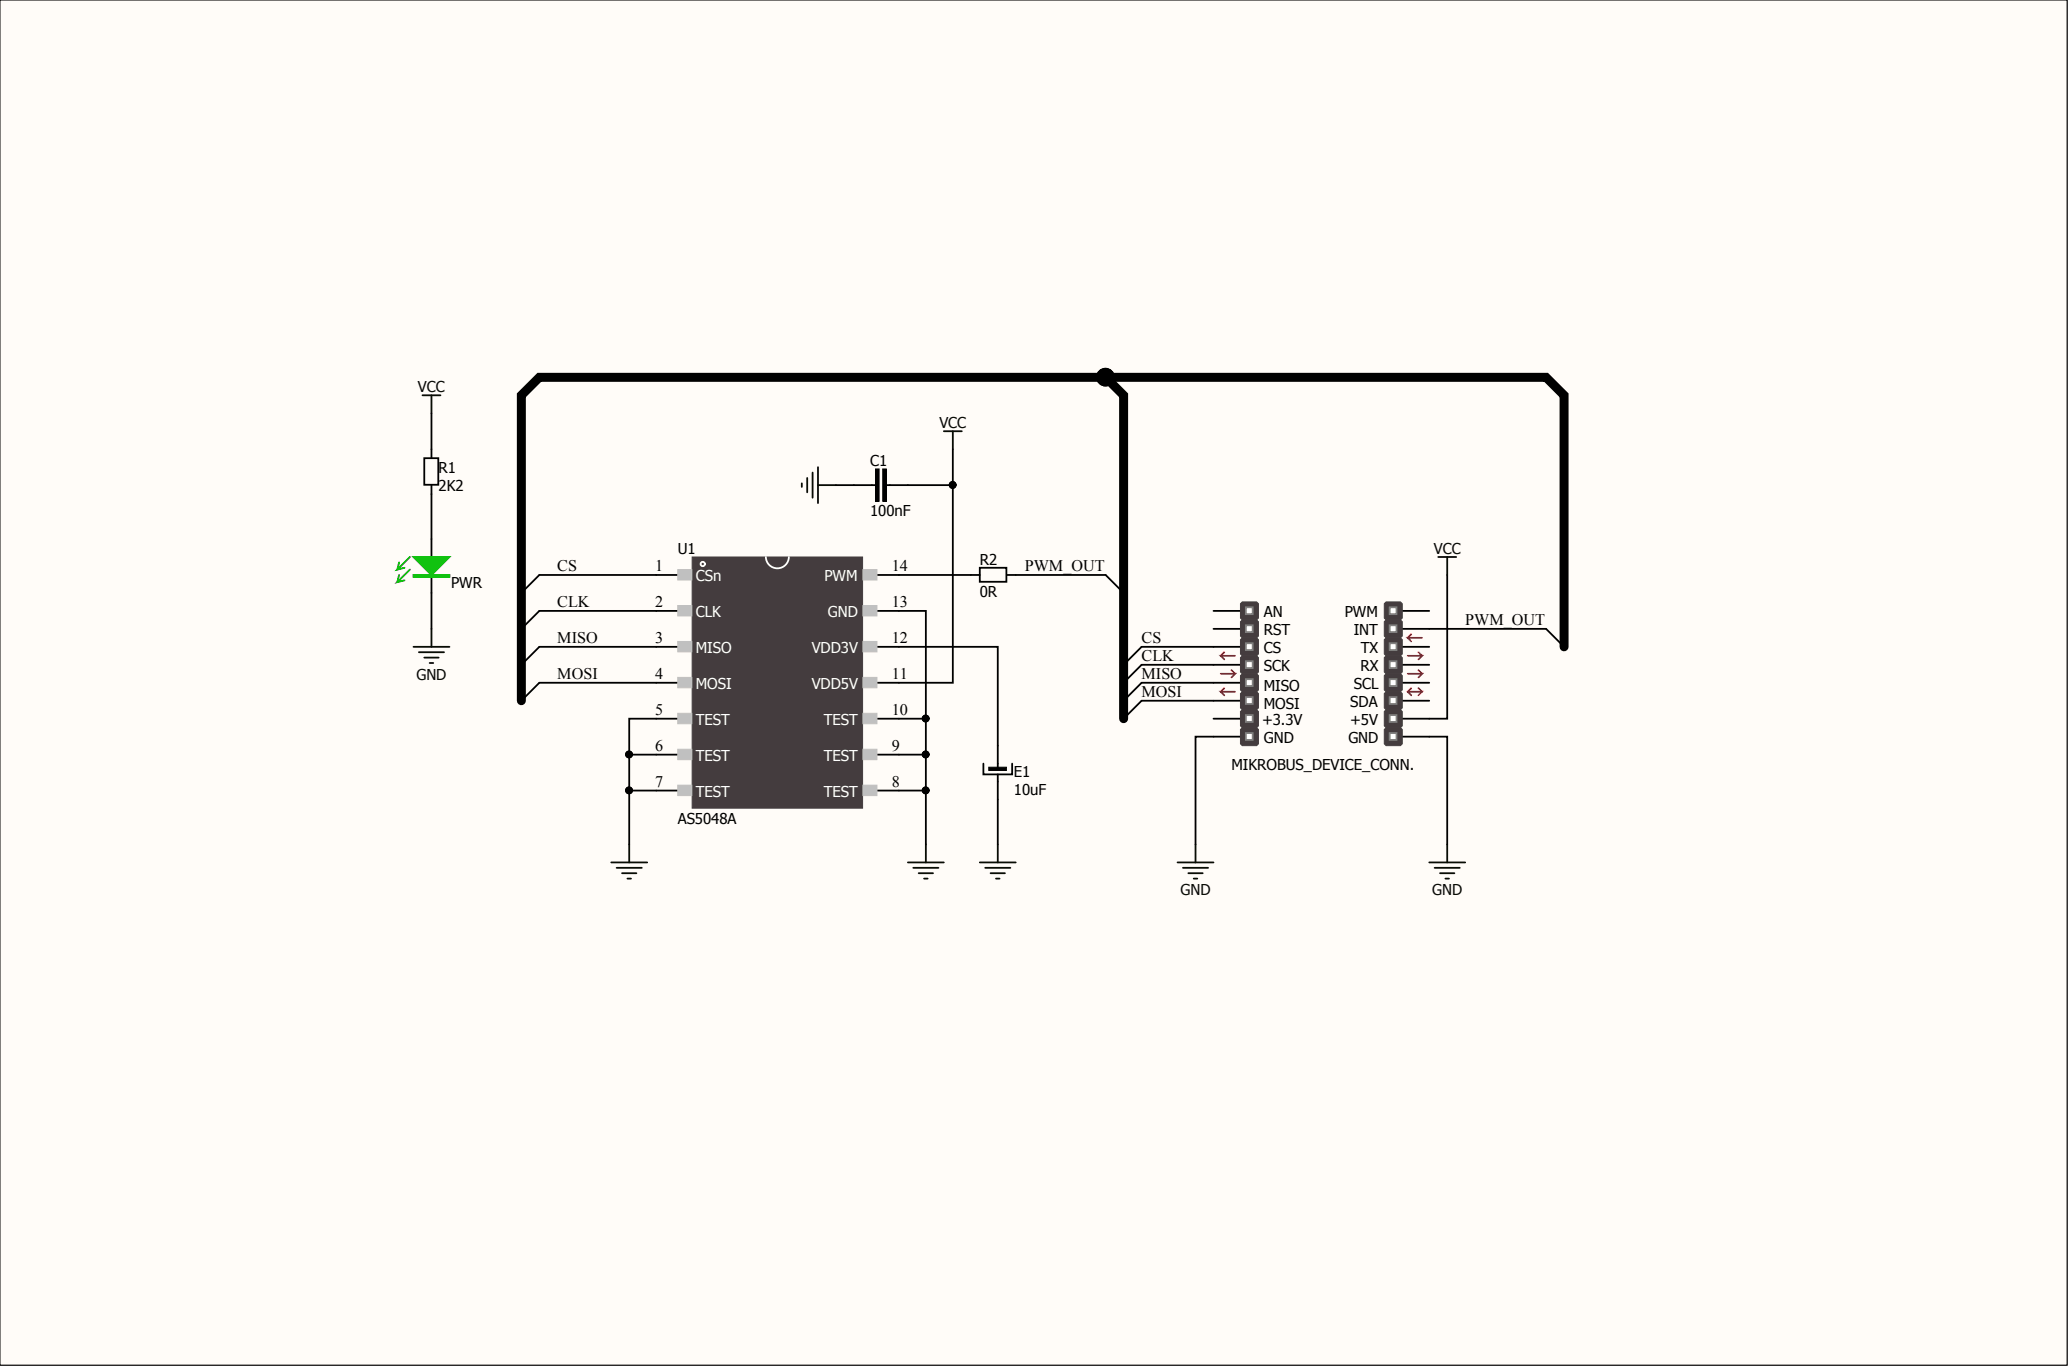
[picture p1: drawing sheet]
<svg xmlns="http://www.w3.org/2000/svg" width="292mm" height="193mm" viewBox="0 0 292 193" stroke-linecap="round" stroke-linejoin="round" font-family="sans-serif">
<path d="M0 0h291.7v192.6h-291.7z" fill="#fffcf8" stroke="#000" stroke-width=".14"/>
<g fill="none" stroke="#000" stroke-width=".25">
<path d="M171.2 86.2h3.8M171.2 88.7h3.8M171.2 91.2h3.8M171.2 93.8h3.8M171.2 96.3h3.8M171.2 98.8h3.8M197.9 86.2h3.8M197.9 88.7h3.8M197.9 91.2h3.8M197.9 93.8h3.8M197.9 96.3h3.8M197.9 98.8h3.8"/>
<path d="M171.2 101.4h3.8M171.2 103.9h3.8M197.9 101.4h3.8M197.9 103.9h3.8"/>
</g>
<path d="M175 85.2l.3-.3h2l.3 .3v2l-.3 .2h-2l-.3-.2z" fill-rule="evenodd" fill="#443c3e"/>
<path d="M175 85.2l.3-.3h2l.3 .3v2l-.3 .2h-2l-.3-.2z" fill="none" stroke="#443c3e" stroke-width=".14"/>
<path d="M175 87.7l.3-.3h2l.3 .3v2l-.3 .3h-2l-.3-.3z" fill-rule="evenodd" fill="#443c3e"/>
<path d="M175 87.7l.3-.3h2l.3 .3v2l-.3 .3h-2l-.3-.3z" fill="none" stroke="#443c3e" stroke-width=".14"/>
<g fill="#fff" stroke="#808080" stroke-width=".25">
<path d="M175.8 85.7h1v.9h-1z"/>
<path d="M175.8 88.2h1v1h-1z"/>
</g>
<path d="M175 90.2l.3-.2h2l.3 .2v2.1l-.3 .2h-2l-.3-.2z" fill-rule="evenodd" fill="#443c3e"/>
<path d="M175 90.2l.3-.2h2l.3 .2v2.1l-.3 .2h-2l-.3-.2z" fill="none" stroke="#443c3e" stroke-width=".14"/>
<path d="M175 92.8l.3-.3h2l.3 .3v2l-.3 .2h-2l-.3-.2z" fill-rule="evenodd" fill="#443c3e"/>
<path d="M175 92.8l.3-.3h2l.3 .3v2l-.3 .2h-2l-.3-.2z" fill="none" stroke="#443c3e" stroke-width=".14"/>
<g fill="#fff" stroke="#808080" stroke-width=".25">
<path d="M175.8 90.7h1v1h-1z"/>
<path d="M175.8 93.3h1v.9h-1z"/>
</g>
<path d="M175 95.3l.3-.3h2l.3 .3v2l-.3 .3h-2l-.3-.3z" fill-rule="evenodd" fill="#443c3e"/>
<path d="M175 95.3l.3-.3h2l.3 .3v2l-.3 .3h-2l-.3-.3z" fill="none" stroke="#443c3e" stroke-width=".14"/>
<path d="M175 97.8l.3-.2h2l.3 .2v2.1l-.3 .2h-2l-.3-.2z" fill-rule="evenodd" fill="#443c3e"/>
<path d="M175 97.8l.3-.2h2l.3 .2v2.1l-.3 .2h-2l-.3-.2z" fill="none" stroke="#443c3e" stroke-width=".14"/>
<g fill="#fff" stroke="#808080" stroke-width=".25">
<path d="M175.8 95.8h1v1h-1z"/>
<path d="M175.8 98.3h1v1h-1z"/>
</g>
<path d="M175 100.4l.3-.3h2l.3 .3v2l-.3 .2h-2l-.3-.2z" fill-rule="evenodd" fill="#443c3e"/>
<path d="M175 100.4l.3-.3h2l.3 .3v2l-.3 .2h-2l-.3-.2z" fill="none" stroke="#443c3e" stroke-width=".14"/>
<path d="M175 102.9l.3-.3h2l.3 .3v2l-.3 .3h-2l-.3-.3z" fill-rule="evenodd" fill="#443c3e"/>
<path d="M175 102.9l.3-.3h2l.3 .3v2l-.3 .3h-2l-.3-.3z" fill="none" stroke="#443c3e" stroke-width=".14"/>
<g fill="#fff" stroke="#808080" stroke-width=".25">
<path d="M175.8 100.9h1v.9h-1z"/>
<path d="M175.8 103.4h1v1h-1z"/>
</g>
<path d="M195.3 85.2l.3-.3h2l.3 .3v2l-.3 .2h-2l-.3-.2z" fill-rule="evenodd" fill="#443c3e"/>
<path d="M195.3 85.2l.3-.3h2l.3 .3v2l-.3 .2h-2l-.3-.2z" fill="none" stroke="#443c3e" stroke-width=".14"/>
<path d="M195.3 87.7l.3-.3h2l.3 .3v2l-.3 .3h-2l-.3-.3z" fill-rule="evenodd" fill="#443c3e"/>
<path d="M195.3 87.7l.3-.3h2l.3 .3v2l-.3 .3h-2l-.3-.3z" fill="none" stroke="#443c3e" stroke-width=".14"/>
<g fill="#fff" stroke="#808080" stroke-width=".25">
<path d="M196.1 85.7h1v.9h-1z"/>
<path d="M196.1 88.2h1v1h-1z"/>
</g>
<path d="M195.3 90.2l.3-.2h2l.3 .2v2.1l-.3 .2h-2l-.3-.2z" fill-rule="evenodd" fill="#443c3e"/>
<path d="M195.3 90.2l.3-.2h2l.3 .2v2.1l-.3 .2h-2l-.3-.2z" fill="none" stroke="#443c3e" stroke-width=".14"/>
<path d="M195.3 92.8l.3-.3h2l.3 .3v2l-.3 .2h-2l-.3-.2z" fill-rule="evenodd" fill="#443c3e"/>
<path d="M195.3 92.8l.3-.3h2l.3 .3v2l-.3 .2h-2l-.3-.2z" fill="none" stroke="#443c3e" stroke-width=".14"/>
<g fill="#fff" stroke="#808080" stroke-width=".25">
<path d="M196.1 90.7h1v1h-1z"/>
<path d="M196.1 93.3h1v.9h-1z"/>
</g>
<path d="M195.3 95.3l.3-.3h2l.3 .3v2l-.3 .3h-2l-.3-.3z" fill-rule="evenodd" fill="#443c3e"/>
<path d="M195.3 95.3l.3-.3h2l.3 .3v2l-.3 .3h-2l-.3-.3z" fill="none" stroke="#443c3e" stroke-width=".14"/>
<path d="M195.3 97.8l.3-.2h2l.3 .2v2.1l-.3 .2h-2l-.3-.2z" fill-rule="evenodd" fill="#443c3e"/>
<path d="M195.3 97.8l.3-.2h2l.3 .2v2.1l-.3 .2h-2l-.3-.2z" fill="none" stroke="#443c3e" stroke-width=".14"/>
<g fill="#fff" stroke="#808080" stroke-width=".25">
<path d="M196.1 95.8h1v1h-1z"/>
<path d="M196.1 98.3h1v1h-1z"/>
</g>
<path d="M195.3 100.4l.3-.3h2l.3 .3v2l-.3 .2h-2l-.3-.2z" fill-rule="evenodd" fill="#443c3e"/>
<path d="M195.3 100.4l.3-.3h2l.3 .3v2l-.3 .2h-2l-.3-.2z" fill="none" stroke="#443c3e" stroke-width=".14"/>
<path d="M195.3 102.9l.3-.3h2l.3 .3v2l-.3 .3h-2l-.3-.3z" fill-rule="evenodd" fill="#443c3e"/>
<path d="M195.3 102.9l.3-.3h2l.3 .3v2l-.3 .3h-2l-.3-.3z" fill="none" stroke="#443c3e" stroke-width=".14"/>
<g fill="#fff" stroke="#808080" stroke-width=".25">
<path d="M196.1 100.9h1v.9h-1z"/>
<path d="M196.1 103.4h1v1h-1z"/>
</g>
<g fill="none" stroke="#ee0e22" stroke-width=".25">
<path d="M172.3 95h2l-.5 .6M172.8 97.1l-.5 .5M172.8 92l-.5 .5M173.8 94.5l.5 .5M174.3 97.6h-2l.5 .5M174.3 92.5h-2l.5 .5M198.6 92.5h2.1l-.5 .5M198.6 95h2.1l-.5 .6M198.6 97.6h2.1l-.5 .5M198.6 97.6l.5 .5M199.1 89.5l-.5 .5M199.1 97.1l-.5 .5"/>
<path d="M200.2 92l.5 .5M200.2 94.5l.5 .5M200.2 97.1l.5 .5M200.7 90h-2.1l.5 .5"/>
</g>
<path d="M59.9 64.6h1.9v3.8h-1.9zM60.9 63.4v1.2M60.9 68.4v1.3M60.9 76v2.6M60.9 81.1v2.5" fill="none" stroke="#000" stroke-width=".25"/>
<path d="M58.3 81.1h5.1v.3h-5.1zM58.3 81.2h5.1" fill="none" stroke="#00bf00" stroke-width=".25"/>
<path d="M58.3 78.6h5.1l-2.5 2.5z" fill="#00bf00"/>
<path d="M56.3 79.3l-.2 1M57.8 78.6l-1.7 1.7 1-.2M58.3 78.6h5.1l-2.5 2.5zM56.3 81.1l-.2 1M57.8 80.3l-1.7 1.8 1-.2" fill="none" stroke="#00bf00" stroke-width=".25"/>
<g fill="none" stroke="#080d02" stroke-width=".25">
<path d="M59.6 55.8h2.6M60.9 55.8v2.5M113.1 68.2v.5M113.9 67.4v2M114.7 66.7v3.5M115.4 65.9v5.1M115.4 68.4h2.6M133.2 60.8h2.5M134.5 60.8v2.6M202.9 78.6h2.6M204.2 78.6v2.5M58.3 91.2h5.1"/>
<path d="M59.1 92h3.6M59.9 92.8h2M60.6 93.5h.5M60.9 88.7v2.5M88.8 119.1v2.6M130.6 119.1v2.6M140.8 119.1v2.6M168.7 119.1v2.6M204.2 119.1v2.6M86.3 121.7h5M87 122.4h3.6M87.8 123.2h2"/>
<path d="M88.5 123.9h.5M128.1 121.7h5.1M128.9 122.4h3.5M129.6 123.2h2.1M130.4 123.9h.5M138.3 121.7h5M139 122.4h3.6M139.8 123.2h2M140.5 123.9h.5M166.2 121.7h5M166.9 122.4h3.6M167.7 123.2h2"/>
<path d="M168.4 123.9h.6M201.7 121.7h5.1M202.4 122.4h3.6M203.2 123.2h2M204 123.9h.5"/>
</g>
<g fill="none" stroke="#000" stroke-width=".25">
<path d="M60.9 58.3v5.1M60.9 69.7v6.3M118 68.4h5.5M125.1 68.4h9.4M134.5 63.4v32.9h-10.7M60.9 83.6v5.1M95.6 96.3h-19.5l-2.5 2.5M95.6 81.1h-19.5l-2.5 2.5M95.6 86.2h-19.5l-2.5 2.5M95.6 91.2h-19.5l-2.5 2.6M123.8 86.2h6.8v32.9M123.8 91.2h17v17.3"/>
<path d="M123.8 81.1h14.5M138.3 80.1h3.7v2h-3.7zM142.1 81.1h13.9l2.6 2.5M171.2 96.3h-10.1l-2.5 2.5M171.2 91.2h-10.1l-2.5 2.6M171.2 93.8h-10.1l-2.5 2.5M171.2 98.8h-10.1l-2.5 2.6M201.7 88.7h16.5l2.5 2.5M204.2 81.1v20.3h-2.5M88.8 106.4h6.8M88.8 111.5h6.8M95.6 101.4h-6.8v17.7"/>
<path d="M123.8 101.4h6.8M123.8 106.4h6.8M123.8 111.5h6.8M138.8 107.7v1.5h4v-1.5M140.8 109.2v9.9M171.2 103.9h-2.5v15.2M201.7 103.9h2.5v15.2"/>
</g>
<g fill="#000">
<path d="M123.5 66.2h.6v4.5h-.6z" fill-rule="evenodd"/>
<path d="M124.6 66.2h.5v4.5h-.5z" fill-rule="evenodd"/>
</g>
<path d="M123.5 66.2h.6v4.5h-.6zM124.6 66.2h.5v4.5h-.5z" fill="none" stroke="#000" stroke-width=".14"/>
<g fill="#000" stroke="#000" stroke-width=".14">
<path d="M139.5 108.2h2.5v.5h-2.5z"/>
<circle cx="156" cy="53.2" r="1.24"/>
<circle cx="134.4" cy="68.4" r=".48"/>
<circle cx="88.8" cy="106.4" r=".48"/>
<circle cx="88.8" cy="111.5" r=".48"/>
<circle cx="130.6" cy="111.5" r=".48"/>
<circle cx="130.6" cy="106.4" r=".48"/>
<circle cx="130.6" cy="101.4" r=".48"/>
</g>
<path d="M97.7 78.6h24v35.4h-24z" fill="#443c3e" stroke="#443c3e" stroke-width=".14"/>
<g fill="#c0c0c0" stroke="#c0c0c0" stroke-width=".14">
<path d="M95.6 80.3h2v1.5h-2z"/>
<path d="M95.6 85.4h2v1.5h-2z"/>
<path d="M95.6 90.5h2v1.5h-2z"/>
<path d="M95.6 95.6h2v1.4h-2z"/>
<path d="M95.6 100.6h2v1.5h-2z"/>
<path d="M95.6 105.7h2v1.5h-2z"/>
<path d="M95.6 110.8h2v1.4h-2z"/>
<path d="M121.8 80.3h1.9v1.5h-1.9z"/>
<path d="M121.8 85.4h1.9v1.5h-1.9z"/>
<path d="M121.8 90.5h1.9v1.5h-1.9z"/>
<path d="M121.8 95.6h1.9v1.4h-1.9z"/>
<path d="M121.8 100.6h1.9v1.5h-1.9z"/>
<path d="M121.8 105.7h1.9v1.5h-1.9z"/>
<path d="M121.8 110.8h1.9v1.4h-1.9z"/>
</g>
<g fill="none" stroke="#fff" stroke-width=".25">
<path d="M111.3 78.6a1.62 1.62 0 0 1-1.6 1.6 1.62 1.62 0 0 1-1.6-1.6"/>
<circle cx="99.2" cy="79.6" r=".3"/>
</g>
<path d="M156 53.2h62.2l2.5 2.6v35.4M73.6 98.8v-43l2.5-2.6h79.9l2.6 2.6v45.6" fill="none" stroke="#000" stroke-width="1.3"/>
<g font-size="2.3">
<text x="78.6" y="80.6">CS</text>
<text x="92.5" y="80.6">1</text>
<text x="125.8" y="80.6">14</text>
<text x="144.6" y="80.6">PWM_OUT</text>
<text x="78.6" y="85.7">CLK</text>
<text x="92.5" y="85.7">2</text>
<text x="125.8" y="85.7">13</text>
<text x="206.8" y="88.2">PWM_OUT</text>
<text x="78.6" y="90.7">MISO</text>
<text x="78.6" y="95.8">MOSI</text>
<text x="92.5" y="90.7">3</text>
<text x="92.5" y="95.8">4</text>
<text x="125.8" y="95.8">11</text>
<text x="125.8" y="90.7">12</text>
<text x="161.1" y="95.8">MISO</text>
<text x="161.1" y="93.3">CLK</text>
<text x="161.1" y="90.7">CS</text>
<text x="92.5" y="100.9">5</text>
<text x="125.8" y="100.9">10</text>
<text x="161.1" y="98.3">MOSI</text>
<text x="92.5" y="105.9">6</text>
<text x="125.8" y="105.9">9</text>
<text x="92.5" y="111">7</text>
<text x="125.8" y="111">8</text>
</g>
<g font-size="2.1" fill="#080d02">
<text x="59" y="55.3">VCC</text>
<text x="132.6" y="60.4">VCC</text>
<text x="202.3" y="78.1">VCC</text>
<text x="58.8" y="95.9">GND</text>
<text x="166.6" y="126.3">GND</text>
<text x="202.1" y="126.3">GND</text>
</g>
<g font-size="2.1">
<text x="122.8" y="65.7">C1</text>
<text x="61.9" y="66.7">R1</text>
<text x="61.9" y="69.3">2K2</text>
<text x="122.8" y="72.8">100nF</text>
<text x="63.7" y="83">PWR</text>
<text x="95.6" y="78.1">U1</text>
<text x="138.3" y="79.7">R2</text>
<text x="138.3" y="84.2">0R</text>
<text x="178.3" y="87">AN</text>
<text x="178.3" y="89.6">RST</text>
<text x="189.8" y="87">PWM</text>
<text x="191" y="89.6">INT</text>
<text x="178.3" y="92.1">CS</text>
<text x="178.3" y="94.6">SCK</text>
<text x="192" y="94.6">RX</text>
<text x="192" y="92.1">TX</text>
<text x="178.3" y="99.9">MOSI</text>
<text x="178.3" y="97.4">MISO</text>
<text x="190.5" y="99.7">SDA</text>
<text x="191" y="97.2">SCL</text>
<text x="178.1" y="102.2">+3.3V</text>
<text x="178.3" y="104.8">GND</text>
<text x="190.3" y="104.8">GND</text>
<text x="190.5" y="102.2">+5V</text>
<text x="143.1" y="109.6">E1</text>
<text x="143.1" y="112.1">10uF</text>
<text x="173.8" y="108.6">MIKROBUS_DEVICE_CONN.</text>
<text x="95.6" y="116.2">AS5048A</text>
</g>
<g font-size="2.1" fill="#fff">
<text x="98.2" y="81.9">CSn</text>
<text x="116.4" y="81.9">PWM</text>
<text x="98.2" y="87">CLK</text>
<text x="116.8" y="87">GND</text>
<text x="98.2" y="92.1">MISO</text>
<text x="114.5" y="92.1">VDD3V</text>
<text x="98.2" y="97.2">MOSI</text>
<text x="114.5" y="97.2">VDD5V</text>
<text x="98.2" y="102.2">TEST</text>
<text x="98.2" y="107.3">TEST</text>
<text x="116.2" y="107.3">TEST</text>
<text x="116.2" y="102.2">TEST</text>
<text x="98.2" y="112.4">TEST</text>
<text x="116.2" y="112.4">TEST</text>
</g>
</svg>
